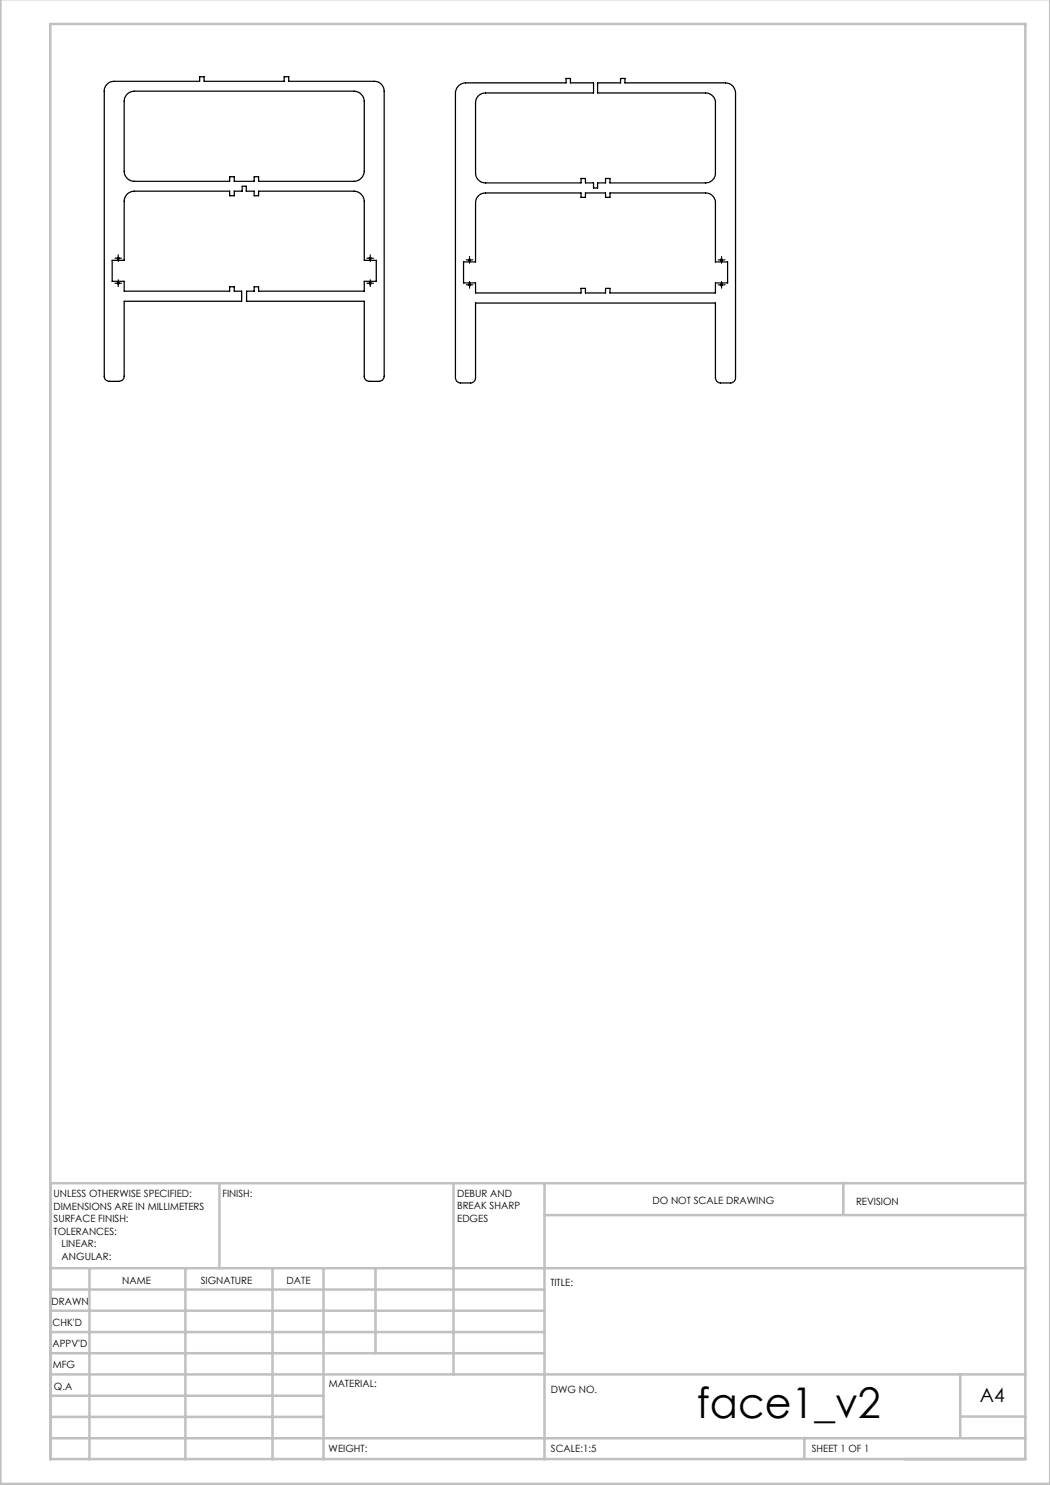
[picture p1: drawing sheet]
<svg xmlns="http://www.w3.org/2000/svg" width="210mm" height="297mm" viewBox="0 0 210 297" stroke-linecap="round" stroke-linejoin="round" font-family="sans-serif">
<g fill="none" stroke="#000" stroke-width=".2" stroke-dasharray="15.2 1.3 1.3 1.3">
<path d="M23.2 56.6h-.2M23.2 51.6h-.2M23.7 56.1v-.2M23.7 57.1v.2M23.7 51.1v-.2M23.7 52.1v.2M24.2 56.6h.2M24.2 51.6h.2M73.6 56.6h-.2M73.6 51.6h-.2M74.1 56.1v-.2M74.1 57.1v.2"/>
<path d="M74.1 51.1v-.2M74.1 52.1v.2M74.6 56.6h.2M74.6 51.6h.2M93.4 57h-.2M93.4 52h-.2M93.9 56.5v-.2M93.9 57.5v.2M93.9 51.5v-.2M93.9 52.5v.2M94.4 57h.2M94.4 52h.2"/>
<path d="M143.8 52h-.2M143.8 57h-.2M144.3 51.5v-.2M144.3 52.5v.2M144.3 56.5v-.2M144.3 57.5v.2M144.8 52h.2M144.8 57h.2"/>
</g>
<g fill="none" stroke="#000" stroke-width=".2">
<path d="M23.1 56.7h1M23.1 51.6h1M23.6 51.1v1M23.6 56.2v.9M73.5 56.7h1M73.5 51.6h1M74 51.1v1M74 56.2v.9M93.4 57h1M93.4 52h1M93.9 51.5v1M93.9 56.5v1"/>
<path d="M143.8 57h1M143.8 52h1M144.3 51.5v1M144.3 56.5v1"/>
</g>
<g fill="none" stroke="#c0c0c0" stroke-width=".5">
<path d="M.1 -.1v296.9h209.9v-296.9M10.1 4.8h195v287h-195zM43.9 236.6v17M90.7 236.6v38.3M108.9 236.6v55.3M168.7 236.6v6.3M205.1 236.6h-195v55.3M10.1 253.6h195M10.1 257.9h98.8M17.9 253.6v38.3M37.1 253.6v38.3M54.5 253.6v38.3"/>
<path d="M64.7 253.6v38.3M75.1 253.6v17M108.9 243h96.2M10.1 270.6h98.8M10.1 266.4h98.8M10.1 262.1h98.8M10.1 279.1h54.6M10.1 274.9h195M192.1 274.8v12.7M10.1 287.7h195M10.1 283.4h54.6M160.9 287.5v4.3"/>
<path d="M192.1 283.3h13"/>
</g>
<g fill="none" stroke="#000" stroke-width=".25">
<path d="M21.6 16.7l.6-.3 .6-.1h17.1v-1h.9v1h16v-1h.9v1h17.1a1.97 1.97 0 0 1 2 1.9v57a1.02 1.02 0 0 1-1 1.1h-2a1.02 1.02 0 0 1-1-1.1v-14.9h-23.5v-2.1h1.5v-.8h.9v.8h21.1v-1.9h2.4v-4.2h-2.4v-11.9a2.1 2.1 0 0 0-2-2h-19.1v1h-.9v-1h-1.6v-1h-.8v1h-1.6v1h-.9v-1h-19.1a2.03 2.03 0 0 0-2 2v11.9h-2.4v4.2h2.4v1.9h21.1v-.8h.9v.8h1.5v2.1h-23.5v14.9a1.02 1.02 0 0 1-1 1.1h-2a1.02 1.02 0 0 1-1-1.1v-57.3l.3-.7zM25.3 19l.5-.5 1-.3h44a2.1 2.1 0 0 1 2 2v14.1a2.1 2.1 0 0 1-2 2h-19.1v-1h-.9v1h-4v-1h-.9v1h-19.1a2.03 2.03 0 0 1-2-2v-14.1l.1-.6zM91.8 17.1l.6-.4 .7-.1h20.1v-.9h.9v.9h4.6v2h-21.6a1.97 1.97 0 0 0-2 2v14a1.97 1.97 0 0 0 2 2h19.1v-.9h.9v.9h1.6v1h.8v-1h1.6v-.9h.9v.9h19.1a1.97 1.97 0 0 0 2-2v-14a1.97 1.97 0 0 0-2-2h-21.6v-2h4.6v-.9h.9v.9h20.1a2.03 2.03 0 0 1 2 2v57a.96 .96 0 0 1-1 1h-2a1.02 1.02 0 0 1-1-1v-15h-48v15a.96 .96 0 0 1-1 1h-2a1.02 1.02 0 0 1-1-1v-57l.3-1zM95.6 39.3l.5-.5 1-.2h19.1v.9h.9v-.9h4v.9h.9v-.9h19.1a1.97 1.97 0 0 1 2 2v11.8h2.4v4.2h-2.4v2h-21.1v-.9h-.9v.9h-4v-.9h-.9v.9h-21.1v-2h-2.4v-4.2h2.4v-11.8l.1-.7z"/>
<circle cx="23.6" cy="56.6" r=".2"/>
<circle cx="23.6" cy="51.7" r=".2"/>
<circle cx="74" cy="51.7" r=".2"/>
<circle cx="74" cy="56.6" r=".2"/>
<circle cx="93.9" cy="57" r=".21"/>
<circle cx="93.9" cy="52" r=".2"/>
<circle cx="144.3" cy="52" r=".2"/>
<circle cx="144.3" cy="57" r=".21"/>
</g>
<text font-size="8.5" x="139.4" y="283.5">face1_v2</text>
<text font-size="3.9" x="196" y="280.4">A4</text>
<g font-size="2">
<text x="10.7" y="239.5">UNLESS OTHERWISE SPECIFIED:</text>
<text x="44.5" y="239.5">FINISH:</text>
<text x="91.4" y="239.4">DEBUR AND</text>
<text x="10.7" y="242">DIMENSIONS ARE IN MILLIMETERS</text>
<text x="10.7" y="244.5">SURFACE FINISH:</text>
<text x="91.4" y="241.9">BREAK SHARP</text>
<text x="91.4" y="244.4">EDGES</text>
<text x="130.5" y="240.8">DO NOT SCALE DRAWING</text>
<text x="171.2" y="241">REVISION</text>
<text x="10.7" y="247">TOLERANCES:</text>
<text x="12.3" y="249.5">LINEAR:</text>
<text x="12.3" y="252">ANGULAR:</text>
<text x="24.4" y="256.9">NAME</text>
<text x="40.1" y="256.8">SIGNATURE</text>
<text x="57.3" y="256.8">DATE</text>
<text x="110.1" y="257.1">TITLE:</text>
<text x="10.3" y="260.9">DRAWN</text>
<text x="10.5" y="269.3">APPV'D</text>
<text x="10.5" y="265.2">CHK'D</text>
<text x="10.6" y="273.6">MFG</text>
<text x="10.8" y="278">Q.A</text>
<text x="65.8" y="277.4">MATERIAL:</text>
<text x="110.2" y="278.5">DWG NO.</text>
<text x="65.7" y="290.4">WEIGHT:</text>
<text x="110.2" y="290.5">SCALE:1:5</text>
<text x="162.4" y="290.4">SHEET 1 OF 1</text>
</g>
</svg>
